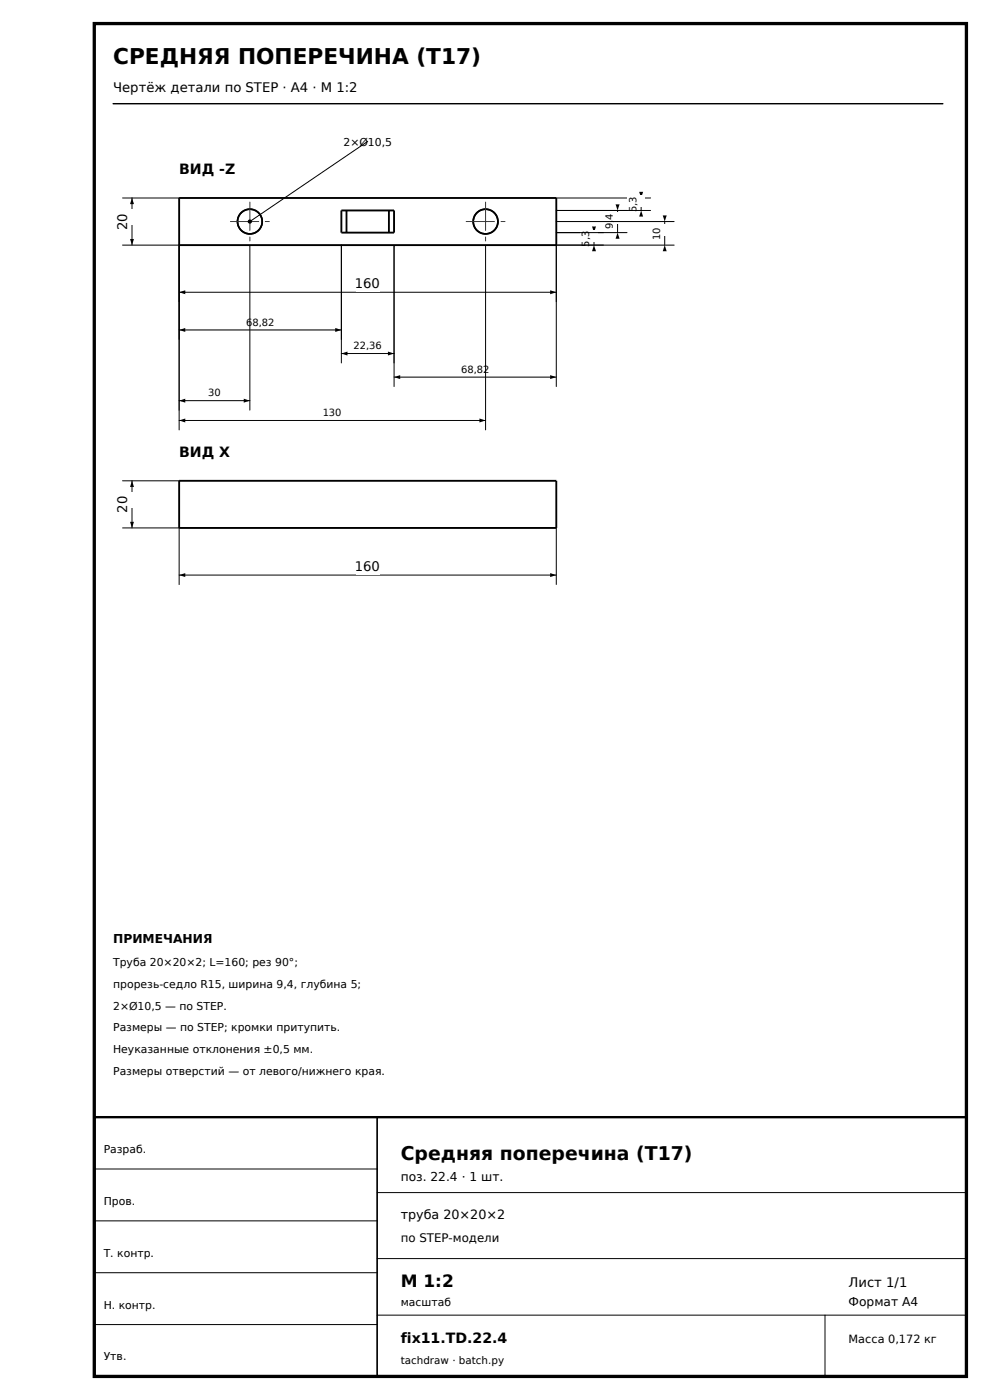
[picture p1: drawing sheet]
<svg xmlns="http://www.w3.org/2000/svg" width="210mm" height="297mm" viewBox="0 0 210 297" stroke-linecap="round" stroke-linejoin="round" font-family="sans-serif">
<path d="M20 5h185v287h-185z" fill="none" stroke="#000" stroke-width=".7" stroke-linecap="butt"/>
<path d="M24 22h176" fill="none" stroke="#000" stroke-width=".3"/>
<path d="M20 237h185v55h-185z" fill="none" stroke="#000" stroke-width=".5"/>
<g fill="none" stroke="#000" stroke-width=".35">
<path d="M80 237v55"/>
<circle cx="53" cy="47" r="2.62"/>
<circle cx="103" cy="47" r="2.62"/>
</g>
<path d="M38 52v12M118 52v12M38 62h80M20 248h60M20 259h60M80 253h125M20 270h60M80 267h125M80 279h125M175 279v13M20 281h60" fill="none" stroke="#000" stroke-width=".21"/>
<path d="M38 42h80v10h-80zM72.4 44.6h11.2v4.8h-11.2zM73.5 44.6v4.8M82.5 44.6v4.8M38 102h80v10h-80z" fill="none" stroke="#000" stroke-width=".4"/>
<path d="M38 62l1.3-.4v.8zM116.7 61.6l1.3 .4-1.3 .4z" fill="#000"/>
<path d="M75.5 58.5h5v3.4h-5z" fill="#fff"/>
<path d="M26 42h12M26 52h12M28 42v10" fill="none" stroke="#000" stroke-width=".21"/>
<path d="M28 42l.4 1.3h-.8zM27.6 50.7h.8l-.4 1.3z" fill="#000"/>
<path d="M25.3 44.4h3.4v3.4h-3.4z" fill="#fff"/>
<path d="M38 112v12M118 112v12M38 122h80" fill="none" stroke="#000" stroke-width=".21"/>
<path d="M38 122l1.3-.4v.8zM116.7 121.6l1.3 .4-1.3 .4z" fill="#000"/>
<path d="M75.5 118.5h5v3.4h-5z" fill="#fff"/>
<path d="M26 102h12M26 112h12M28 102v10" fill="none" stroke="#000" stroke-width=".21"/>
<path d="M28 102l.4 1.3h-.8zM27.6 110.7h.8l-.4 1.3z" fill="#000"/>
<path d="M25.3 104.4h3.4v3.4h-3.4z" fill="#fff"/>
<g fill="none" stroke="#000" stroke-width=".35">
<circle cx="53" cy="47" r="2.62"/>
<circle cx="103" cy="47" r="2.62"/>
</g>
<path d="M48.9 47h8.2M53 42.9v8.2M98.9 47h8.2M103 42.9v8.2" fill="none" stroke="#333" stroke-width=".21" stroke-dasharray="6 1.4 1.2 1.4"/>
<path d="M38 52v20M72.4 52v20M38 70h34.4" fill="none" stroke="#000" stroke-width=".21"/>
<path d="M38 70l1.3-.4v.8zM71.1 69.6l1.3 .4-1.3 .4z" fill="#000"/>
<path d="M52 67.2h6.4v2.5h-6.4z" fill="#fff"/>
<path d="M72.4 52v25M83.6 52v25M72.4 75h11.2" fill="none" stroke="#000" stroke-width=".21"/>
<path d="M72.4 75l1.3-.4v.8zM82.3 74.6l1.3 .4-1.3 .4z" fill="#000"/>
<path d="M74.8 72.2h6.3v2.5h-6.3z" fill="#fff"/>
<path d="M83.6 52v30M118 52v30M83.6 80h34.4" fill="none" stroke="#000" stroke-width=".21"/>
<path d="M83.6 80l1.3-.4v.8zM116.7 79.6l1.3 .4-1.3 .4z" fill="#000"/>
<path d="M97.7 77.2h6.3v2.5h-6.3z" fill="#fff"/>
<path d="M118 52h10M118 49.4h10M126 49.4v2.6" fill="none" stroke="#000" stroke-width=".21"/>
<path d="M126 52l.4 1.3h-.8zM125.6 48h.8l-.4 1.4z" fill="#000"/>
<path d="M123.1 48.7h3.8v2.6h-3.8z" fill="#fff"/>
<path d="M118 44.6h15M118 49.4h15M131 44.6v4.8" fill="none" stroke="#000" stroke-width=".21"/>
<path d="M130.6 43.4h.8l-.4 1.2zM131 49.4l.4 1.2h-.8z" fill="#000"/>
<path d="M128.1 45.1h3.8v2.5h-3.8z" fill="#fff"/>
<path d="M118 42h20M118 44.6h20M136 42v2.6" fill="none" stroke="#000" stroke-width=".21"/>
<path d="M135.6 40.7h.8l-.4 1.3zM136 44.6l.4 1.4h-.8z" fill="#000"/>
<path d="M133.1 41.4h3.8v2.5h-3.8z" fill="#fff"/>
<path d="M38 52v35M53 52v35M38 85h15" fill="none" stroke="#000" stroke-width=".21"/>
<path d="M38 85l1.3-.4v.8zM51.7 84.6l1.3 .4-1.3 .4z" fill="#000"/>
<path d="M44.2 82.2h2.6v2.5h-2.6z" fill="#fff"/>
<path d="M38 52v39.2M103 52v39.2M38 89.2h65" fill="none" stroke="#000" stroke-width=".21"/>
<path d="M38 89.2l1.3-.4v.8zM101.7 88.8l1.3 .4-1.3 .4z" fill="#000"/>
<path d="M68.6 86.4h3.8v2.5h-3.8z" fill="#fff"/>
<path d="M118 52h25M118 47h25M141 47v5" fill="none" stroke="#000" stroke-width=".21"/>
<path d="M141 52l.4 1.3h-.8zM140.6 45.7h.8l-.4 1.3z" fill="#000"/>
<path d="M138.7 47.6h2.6v2.5h-2.6z" fill="#fff"/>
<path d="M53 47l25-17z" fill="#000" stroke="#000" stroke-width=".21"/>
<circle cx="53" cy="47" r=".45" fill="#000"/>
<text font-size="4.6" x="24" y="13.5">СРЕДНЯЯ ПОПЕРЕЧИНА (T17)</text>
<text font-size="4" x="85" y="246">Средняя поперечина (T17)</text>
<text font-size="3.6" x="85" y="273">М 1:2</text>
<g font-size="3">
<text x="38" y="37">ВИД -Z</text>
<text x="38" y="97">ВИД X</text>
<text x="85" y="285">fix11.TD.22.4</text>
</g>
<g font-size="2.8">
<text x="24" y="19.5">Чертёж детали по STEP · A4 · М 1:2</text>
<text x="27" y="48.8" transform="rotate(-90 27 48.8)">20</text>
<text x="75.3" y="61.1">160</text>
<text x="27" y="108.8" transform="rotate(-90 27 108.8)">20</text>
<text x="75.3" y="121.1">160</text>
<text x="180" y="273">Лист 1/1</text>
</g>
<text font-size="2.7" x="85" y="258.5">труба 20×20×2</text>
<g font-size="2.6">
<text x="24" y="200">ПРИМЕЧАНИЯ</text>
<text x="85" y="250.6">поз. 22.4 · 1 шт.</text>
<text x="180" y="277">Формат A4</text>
</g>
<text font-size="2.5" x="85" y="263.5">по STEP-модели</text>
<text font-size="2.4" x="180" y="285">Масса 0,172 кг</text>
<g font-size="2.3">
<text x="72.9" y="30.9">2×Ø10,5</text>
<text x="24" y="205">Труба 20×20×2; L=160; рез 90°;</text>
<text x="24" y="209.6">прорезь-седло R15, ширина 9,4, глубина 5;</text>
<text x="24" y="214.2">2×Ø10,5 — по STEP.</text>
<text x="24" y="218.8">Размеры — по STEP; кромки притупить.</text>
<text x="24" y="223.4">Неуказанные отклонения ±0,5 мм.</text>
<text x="24" y="228">Размеры отверстий — от левого/нижнего края.</text>
<text x="22" y="244.6">Разраб.</text>
<text x="22" y="255.6">Пров.</text>
<text x="22" y="266.6">Т. контр.</text>
<text x="22" y="277.6">Н. контр.</text>
<text x="85" y="277">масштаб</text>
<text x="22" y="288.6">Утв.</text>
</g>
<text font-size="2.2" x="85" y="289.3">tachdraw · batch.py</text>
<g font-size="2.1">
<text x="135" y="45" transform="rotate(-90 135 45)">5,3</text>
<text x="125" y="52.3" transform="rotate(-90 125 52.3)">5,3</text>
<text x="130" y="48.7" transform="rotate(-90 130 48.7)">9,4</text>
<text x="140" y="50.9" transform="rotate(-90 140 50.9)">10</text>
<text x="52.2" y="69.1">68,82</text>
<text x="75" y="74.1">22,36</text>
<text x="97.8" y="79.1">68,82</text>
<text x="44.2" y="84.1">30</text>
<text x="68.5" y="88.3">130</text>
</g>
</svg>
